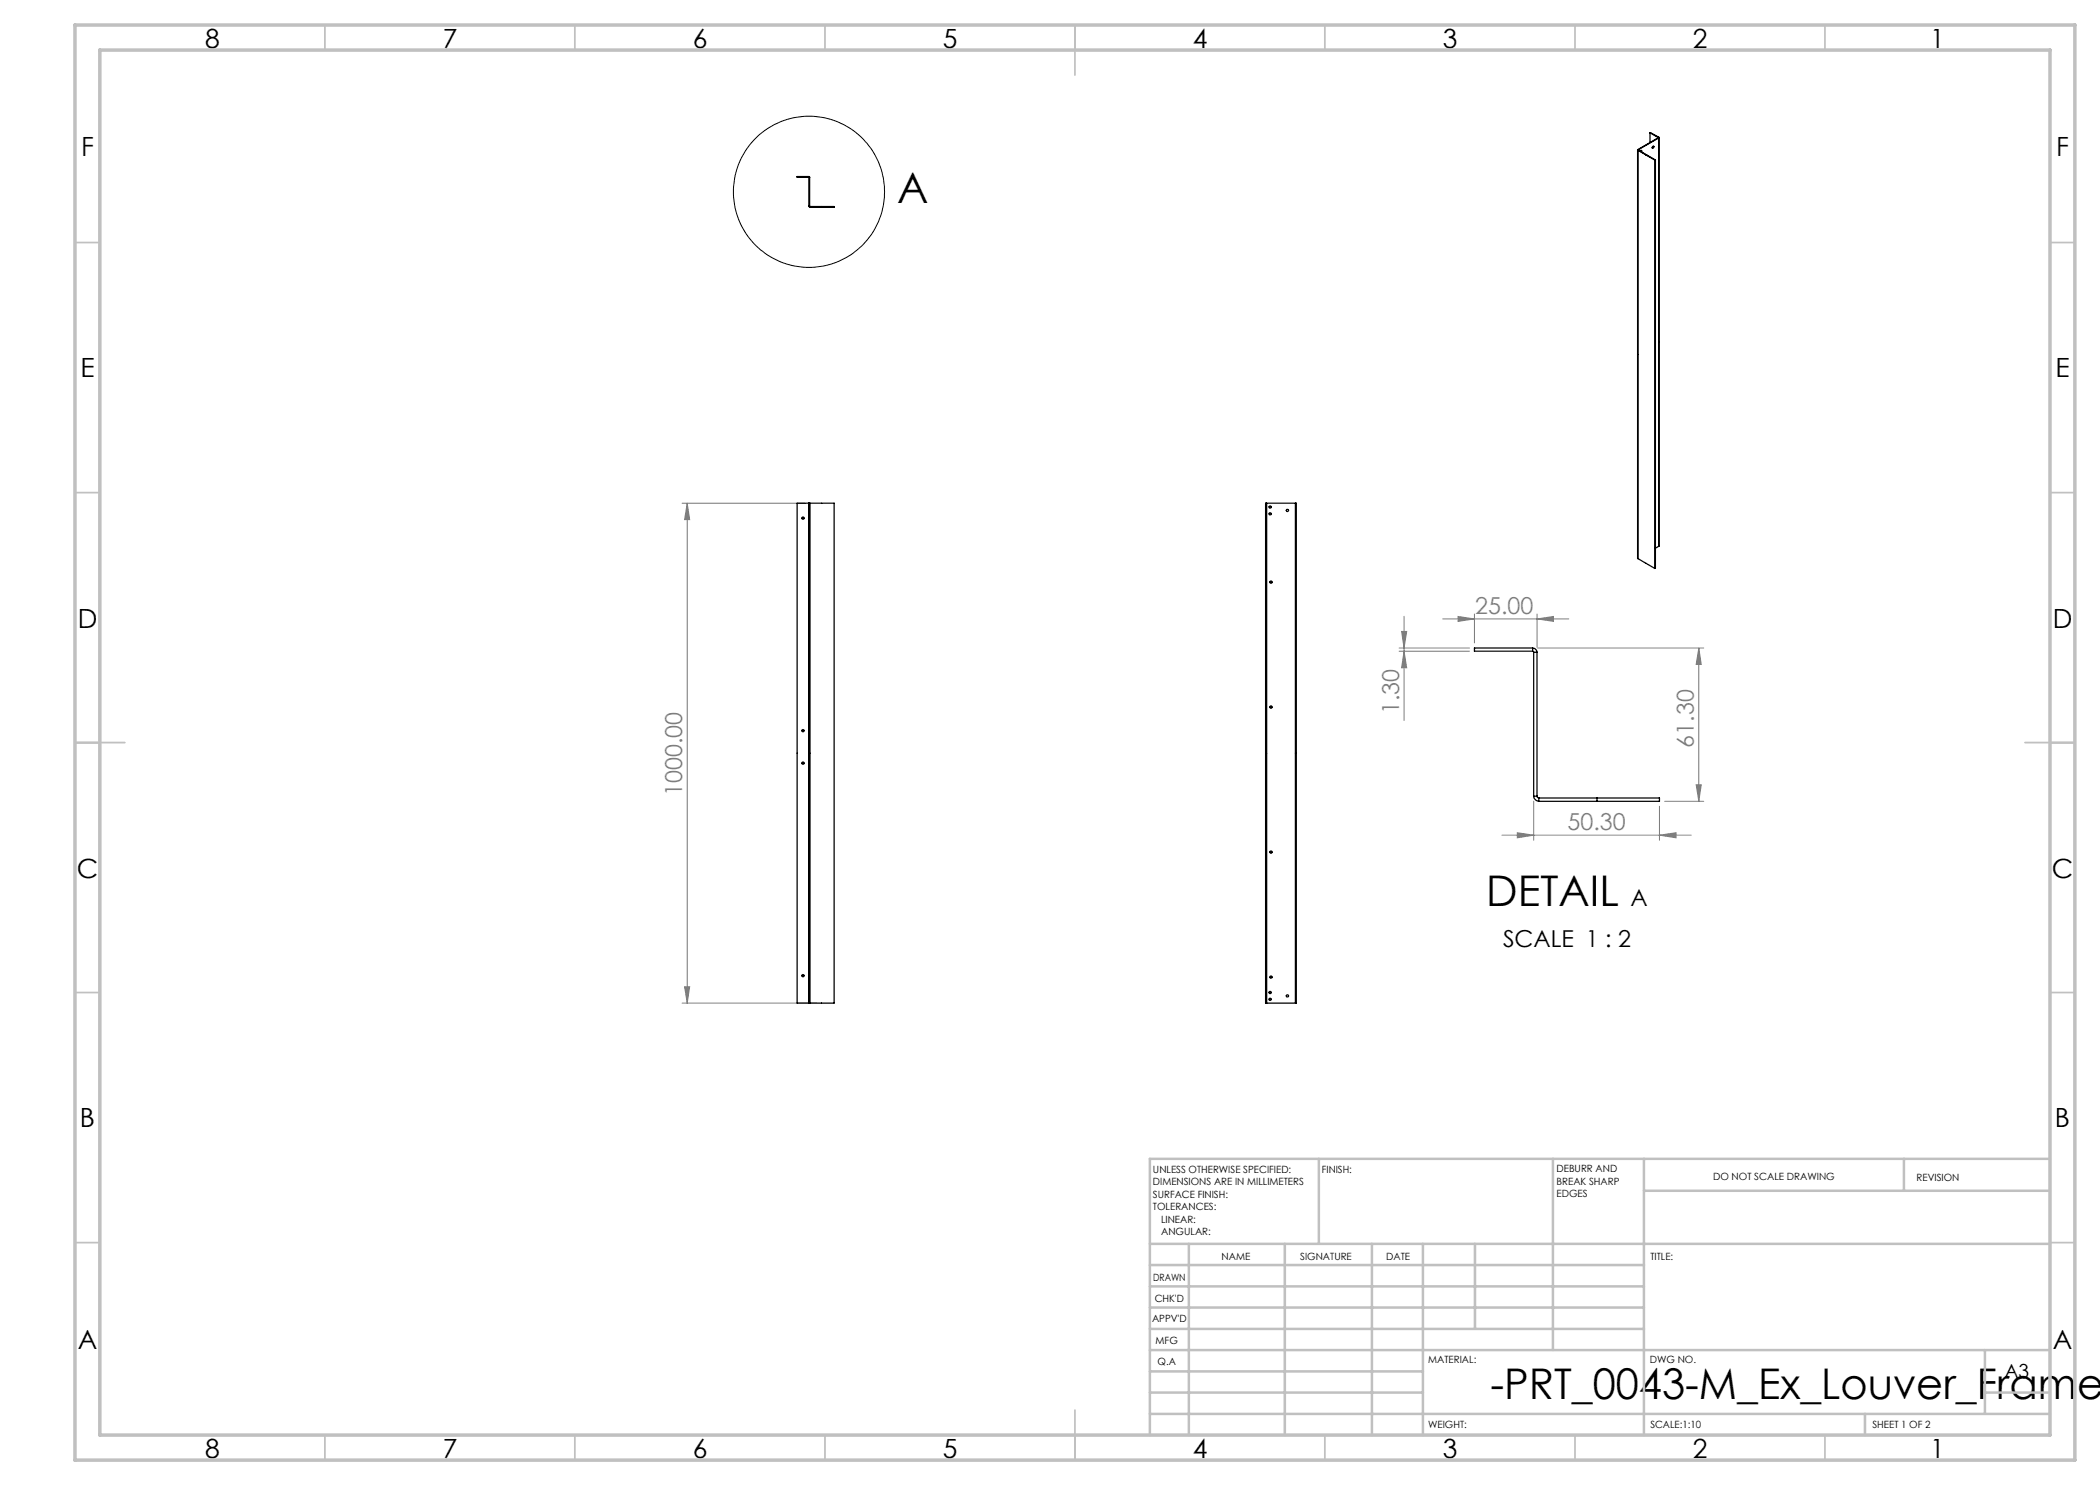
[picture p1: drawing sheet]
<svg xmlns="http://www.w3.org/2000/svg" width="420mm" height="297mm" viewBox="0 0 420 297" stroke-linecap="round" stroke-linejoin="round" font-family="sans-serif">
<circle cx="161.8" cy="38.4" r="15.1" fill="none" stroke="#000" stroke-width=".2"/>
<g fill="none" stroke="#808080" stroke-width=".2">
<path d="M136.4 100.6h24.6M137.4 100.6v100M137.4 100.6l.5 3.3h-1zM279.8 130.2h14.1M279.8 129.6h14.1M280.3 126.3h1l-.5 3.3zM280.8 130.2l.5 3.4h-1zM280.8 123.3v20.8M288.5 123.8h25.3M291.6 123.3l3.3 .5-3.3 .5zM294.9 122.8v5.8M307.4 123.8l3.3-.5v1z"/>
<path d="M307.4 122.8v6.7M307.5 129.6h33.2M339.8 129.6l.5 3.3h-1.1zM339.8 129.6v30.7M339.2 156.9h1.1l-.5 3.4zM300.4 167h37.8M303.5 166.5l3.2 .5-3.2 .6zM306.7 160.2v7.9M331.9 167l3.3-.5v1.1zM331.9 161.3v6.8M332.9 160.3h7.8M136.9 197.3h1l-.5 3.3z"/>
<path d="M136.4 200.6h26.9"/>
</g>
<g fill="none" stroke="#c0c0c0" stroke-width=".35">
<path d="M65 5v5M115 5v5M165 5v5M215 5v10M265 5v5M315 5v5M365 5v5M15 48.5h5M410 48.5h5M15 98.5h5M410 98.5h5M15 148.5h10"/>
<path d="M405 148.5h10M15 198.5h5M410 198.5h5M15 248.5h5M410 248.5h5M65 287v5M115 287v5M165 287v5M215 282v10M265 287v5M315 287v5M365 287v5"/>
</g>
<g fill="none" stroke="#c0c0c0" stroke-width=".5">
<path d="M263.8 231.8v17M310.6 231.8v38.2M328.8 231.8v55.2M328.8 238.2h81.2M380.8 231.8v6.4M410 231.8h-180v55.2M230 248.8h180M230 257.3h98.8M230 253h98.8M237.8 248.8v38.2M257 248.8v38.2M274.4 248.8v38.2"/>
<path d="M284.6 248.8v38.2M295 248.8v17M230 265.8h98.8M230 261.5h98.8M230 278.5h54.6M230 274.3h54.6M230 270h180M397 278.5h13M397 270v12.8M230 282.8h180M373 282.8v4.2"/>
</g>
<path d="M15 5h400v287h-400zM20 10h390v277h-390z" fill="none" stroke="#c0c0c0" stroke-width=".7"/>
<g fill="#808080">
<path d="M307.4 123.8l3.3-.5v1zM291.6 123.3l3.3 .5-3.3 .5z"/>
<path d="M303.5 166.5l3.2 .5-3.2 .6zM331.9 167l3.3-.5v1.1z"/>
<path d="M136.9 197.3h1l-.5 3.3zM137.4 100.6l.5 3.3h-1zM280.8 130.2l.5 3.4h-1zM280.3 126.3h1l-.5 3.3z"/>
<path d="M339.2 156.9h1.1l-.5 3.4zM339.8 129.6l.5 3.3h-1.1z"/>
</g>
<g fill="none" stroke="#000" stroke-width=".25">
<path d="M161.7 35.5h.1M161.7 35.3l.2 .2M161.7 35.3v.2M161.7 35.3h-2.3v.2h2.3M161.8 35.5v5.7M161.8 35.5h.1M161.9 35.5v5.7M327.5 30l.1 81.7M327.6 29.9v.2M327.6 30.1l1.6 .9M327.6 30.1v81.6M327.6 29.9h.1"/>
<path d="M327.7 29.9v.1M327.7 30l-.1 .1M327.7 30l1.6 1M328.2 30.2v.1M328.2 30.2h.1M328.2 30.1v.1M328.3 30.2l-.1-.1-.2 .1M328.3 30.2v.2M329.2 31l1.8 1M329.3 31h-.1M329.3 31l1.8 1M330 26.6l1.6 .9"/>
<path d="M330 26.6v1.9M330 26.6l1.8 .8M330.7 29.3l-.3 .3M330.7 29.3h.1M330.7 29.2v.1M331 32v81.7M331.1 32h-.1M331.1 32v81.6l-.1 .1M331.6 27.5h.1M331.6 27.5l-4 2.4M331.6 27.5l.2 .1M331.8 27.4v.2"/>
<path d="M331.8 27.6v81.7M331.8 27.6l-4.1 2.3M331.8 27.4l-.2 .1M331.8 27.5v81.8M161.8 41.2l.2 .2M161.8 41.2h.1M161.9 41.2l.1 .1M162 41.3h4.8v.1h-4.8M162 41.3v.1M164.3 41.3v.1M161.7 100.6v100M161.8 100.6h.2"/>
<path d="M161.8 100.6h-2.4v100h2.4M161.8 100.6v100M162 100.6h4.8v100h-4.8M162 100.6v100M253.3 100.6h.1M253.3 100.6h-.2v100h.2M253.3 100.6v100M253.3 100.6h5.8M259.1 100.6h.2v100h-.2M259.1 100.6v100M327.6 111.7l3.4 2M331.8 109.3l-.7 .3"/>
<path d="M306.5 130.2l.2 .3M306.5 129.6a.91 .91 0 0 1 .9 .9M306.5 129.6v.6M306.5 129.6h-11.6v.6h11.6M306.7 130.5h.7M306.7 130.5v28.7M307.4 130.5v28.7M306.7 159.2a1.09 1.09 0 0 0 1.1 1.1M306.7 159.2h.7M307.4 159.2l.4 .4M307.8 159.6h24.1v.7h-24.1M307.8 159.6v.7"/>
<path d="M319.4 159.6v.7M161.8 200.6h.2M253.3 200.6h.1M253.3 200.6h5.8"/>
<circle cx="330.6" cy="29.5" r=".18"/>
<circle cx="160.6" cy="103.6" r=".23"/>
<circle cx="254" cy="101.4" r=".21"/>
<circle cx="254" cy="102.8" r=".22"/>
<circle cx="254.2" cy="116.4" r=".23"/>
<circle cx="257.5" cy="102.1" r=".23"/>
<circle cx="160.6" cy="152.6" r=".23"/>
<circle cx="160.6" cy="146.1" r=".22"/>
<circle cx="254.2" cy="141.4" r=".22"/>
<circle cx="254.2" cy="170.4" r=".22"/>
<circle cx="160.6" cy="195.1" r=".22"/>
<circle cx="254" cy="198.5" r=".21"/>
<circle cx="254" cy="199.9" r=".21"/>
<circle cx="254.2" cy="195.4" r=".22"/>
<circle cx="257.5" cy="199.2" r=".22"/>
</g>
<g font-size="8.5">
<text x="179.4" y="40.7">A</text>
<text x="297.3" y="181.2">DETAIL</text>
<text x="298.1" y="279.7">-PRT_0043-M_Ex_Louver_Frame_</text>
</g>
<g font-size="5.3">
<text x="41" y="9.5">8</text>
<text x="88.5" y="9.5">7</text>
<text x="138.5" y="9.5">6</text>
<text x="188.5" y="9.5">5</text>
<text x="238.5" y="9.5">4</text>
<text x="288.5" y="9.5">3</text>
<text x="338.5" y="9.5">2</text>
<text x="386" y="9.5">1</text>
<text x="16.2" y="31.3">F</text>
<text x="411.2" y="31.3">F</text>
<text x="16.1" y="75.5">E</text>
<text x="411.1" y="75.5">E</text>
<text x="15.5" y="125.5">D</text>
<text x="410.5" y="125.5">D</text>
<text x="15.4" y="175.5">C</text>
<text x="410.4" y="175.5">C</text>
<text x="16" y="225.5">B</text>
<text x="411" y="225.5">B</text>
<text x="15.5" y="269.8">A</text>
<text x="410.5" y="269.8">A</text>
<text x="41" y="291.5">8</text>
<text x="88.5" y="291.5">7</text>
<text x="138.5" y="291.5">6</text>
<text x="188.5" y="291.5">5</text>
<text x="238.5" y="291.5">4</text>
<text x="288.5" y="291.5">3</text>
<text x="338.5" y="291.5">2</text>
<text x="386" y="291.5">1</text>
</g>
<g font-size="4.7" fill="#808080">
<text x="295.1" y="122.8">25.00</text>
<text x="279.8" y="142.8" transform="rotate(-90 279.8 142.8)">1.30</text>
<text x="338.8" y="149.5" transform="rotate(-90 338.8 149.5)">61.30</text>
<text x="136.4" y="159.2" transform="rotate(-90 136.4 159.2)">1000.00</text>
<text x="313.5" y="166">50.30</text>
</g>
<g font-size="4.7">
<text x="326.1" y="181.2">A</text>
<text x="300.6" y="189.4">SCALE 1 : 2</text>
</g>
<text font-size="3.9" x="400.9" y="275.5">A3</text>
<g font-size="2">
<text x="230.6" y="234.6">UNLESS OTHERWISE SPECIFIED:</text>
<text x="230.6" y="237.1">DIMENSIONS ARE IN MILLIMETERS</text>
<text x="230.6" y="239.6">SURFACE FINISH:</text>
<text x="264.4" y="234.6">FINISH:</text>
<text x="311.3" y="234.5">DEBURR AND</text>
<text x="311.3" y="237">BREAK SHARP</text>
<text x="311.3" y="239.5">EDGES</text>
<text x="342.6" y="236">DO NOT SCALE DRAWING</text>
<text x="383.3" y="236.2">REVISION</text>
<text x="230.6" y="242.1">TOLERANCES:</text>
<text x="232.2" y="244.6">LINEAR:</text>
<text x="232.2" y="247.1">ANGULAR:</text>
<text x="244.3" y="252">NAME</text>
<text x="260" y="251.9">SIGNATURE</text>
<text x="277.2" y="251.9">DATE</text>
<text x="330.1" y="251.9">TITLE:</text>
<text x="230.6" y="256.1">DRAWN</text>
<text x="230.9" y="260.3">CHK'D</text>
<text x="230.4" y="264.4">APPV'D</text>
<text x="231.1" y="268.8">MFG</text>
<text x="231.5" y="273">Q.A</text>
<text x="285.6" y="272.5">MATERIAL:</text>
<text x="330" y="272.5">DWG NO.</text>
<text x="285.6" y="285.5">WEIGHT:</text>
<text x="330.1" y="285.6">SCALE:1:10</text>
<text x="374.5" y="285.6">SHEET 1 OF 2</text>
</g>
</svg>
